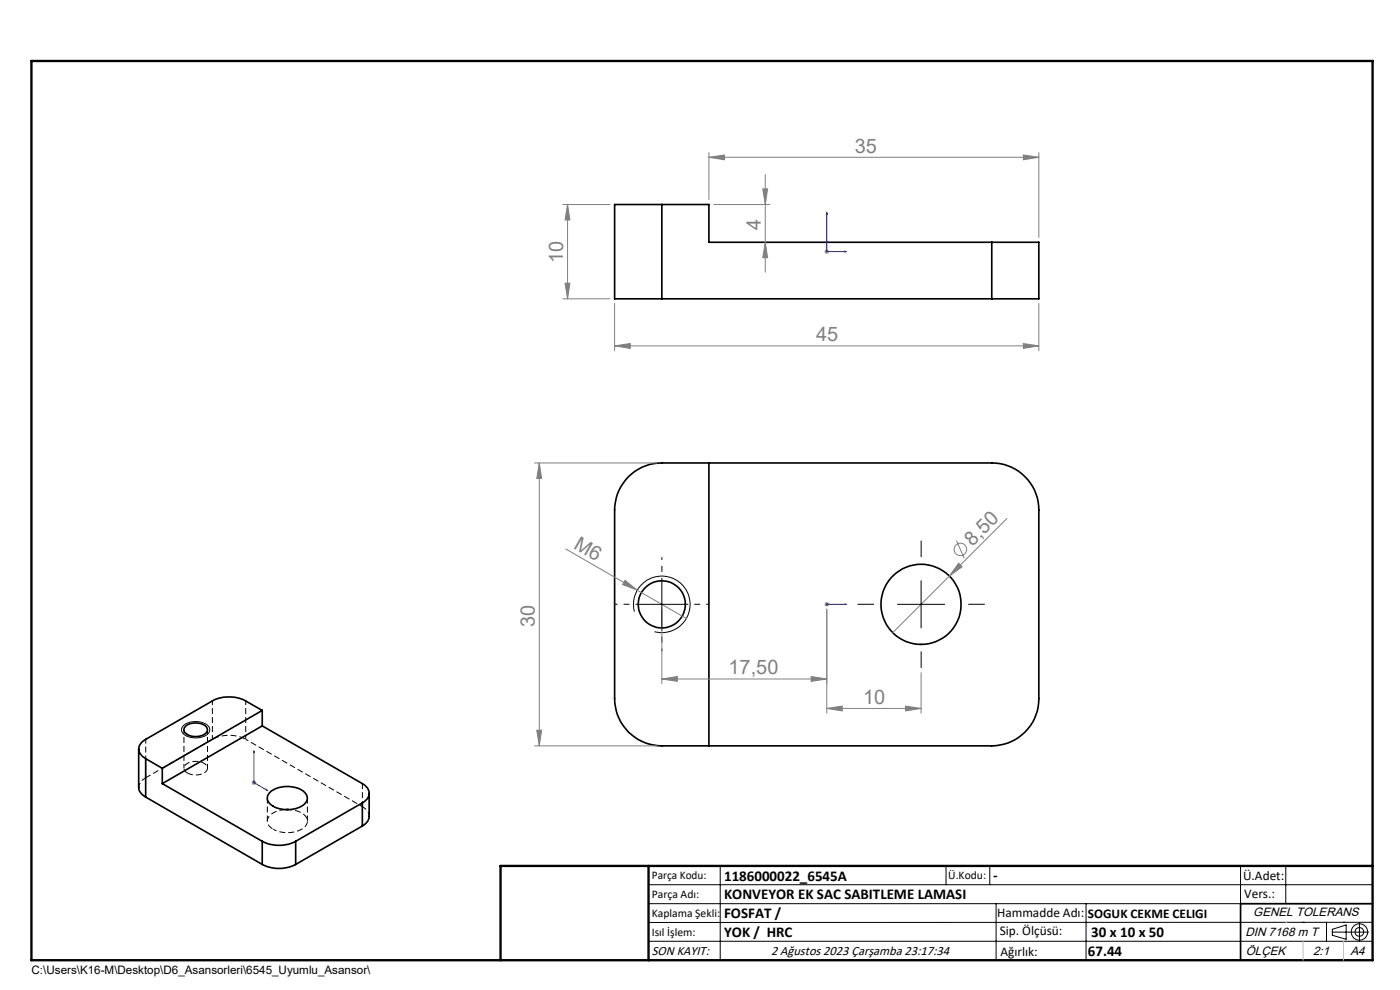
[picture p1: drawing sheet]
<svg xmlns="http://www.w3.org/2000/svg" width="297mm" height="210mm" viewBox="0 0 297 210" stroke-linecap="round" stroke-linejoin="round" font-family="sans-serif">
<g fill="none" stroke="#000" stroke-width=".35">
<path d="M140.4 43.4h-10v20h10M140.4 43.4h10v8h60M140.4 43.4v20M210.4 51.4h10v12h-10M210.4 51.4v12M140.4 63.4h70M150.4 98.2v60M133.3 101.1a9.9 9.9 0 0 1 7.1-2.9h70a10 10 0 0 1 10 10v40a10 10 0 0 1-10 10h-70a10 10 0 0 1-10-10v-40a9.9 9.9 0 0 1 2.9-7.1zM29.4 158.9v8.1a2.53 2.53 0 0 0 1.5 2.1M39.4 154a3.6 3.6 0 0 1 4.5 .3 1.31 1.31 0 0 1-1.3 1.8 2.99 2.99 0 0 1-3.5-1.1v-.5zM55.6 154l21.3 12.2a2.09 2.09 0 0 1 .7 3.5l-.7 .6M55.6 150.7l-3.5-2a7.8 7.8 0 0 0-7.1 0l-14.1 8.1a2.15 2.15 0 0 0-1.5 2.1 2.15 2.15 0 0 0 1.5 2"/>
<path d="M55.6 150.7v3.3M55.6 154l-21.2 12.2M55.6 150.7l-21.2 12.3M30.9 160.9v8.2M30.9 160.9l3.5 2.1M30.9 169.1l24.7 14.3M34.4 166.2l21.2 12.3M34.4 163v3.2M55.6 178.5a7.8 7.8 0 0 0 7.1 0M55.6 178.5v4.9M57.5 167.8a6.1 6.1 0 0 1 7.2 .3 1.76 1.76 0 0 1-.9 3 6 6 0 0 1-6.8-.9 1.68 1.68 0 0 1 .5-2.4zM60.7 171.7h.5"/>
<path d="M62.7 178.5v4.9M76.9 170.3l-14.2 8.2M76.9 170.3v4.9M76.9 175.2l-14.2 8.2M78.3 168.3v4.9a2.38 2.38 0 0 1-1.4 2M55.6 183.4a7.8 7.8 0 0 0 7.1 0M291.2 191.7h-28v12"/>
<circle cx="140.4" cy="128.2" r="5"/>
<circle cx="195.4" cy="128.2" r="8.5"/>
</g>
<path d="M58 175.9a6.2 6.2 0 0 0 6.8-.7 1.86 1.86 0 0 0-1.1-2.9l-1.1-.4-1.4-.2" fill="none" stroke="#000" stroke-width=".21" stroke-dasharray="1.3 .6" stroke-dashoffset=".5" stroke-linecap="butt"/>
<path d="M45.1 156.8a7.8 7.8 0 0 1 7 0M60.7 171.7a4.1 4.1 0 0 0-3.9 2.1 1.92 1.92 0 0 0 1.2 2.1" fill="none" stroke="#000" stroke-width=".21" stroke-dasharray="1.3 .6" stroke-dashoffset="-.2" stroke-linecap="butt"/>
<path d="M45.1 156.8l-14.2 8.2M56.7 169.3v4.9M65.2 174.2v-4.9M76.9 166.2v4.9" fill="none" stroke="#000" stroke-width=".21" stroke-dasharray="1.3 .6" stroke-dashoffset=".1" stroke-linecap="butt"/>
<path d="M29.5 167a2.45 2.45 0 0 1 1.4-2M76.9 171.1a2.55 2.55 0 0 1 1.4 2" fill="none" stroke="#000" stroke-width=".21" stroke-dasharray="1.3 .6" stroke-dashoffset=".3" stroke-linecap="butt"/>
<path d="M76.9 171.1l-24.8-14.3" fill="none" stroke="#000" stroke-width=".21" stroke-dasharray="1.3 .6" stroke-dashoffset=".6" stroke-linecap="butt"/>
<path d="M39 154.8v8.1M45.1 148.7v8.1M52.1 156.8v-8.1M30.9 165v-8.2M44 162.9v-8.1" fill="none" stroke="#000" stroke-width=".21" stroke-dasharray="1.3 .6" stroke-dashoffset=".4" stroke-linecap="butt"/>
<path d="M39.8 164a3.4 3.4 0 0 0 4.1-.7 1.46 1.46 0 0 0-1.5-1.7 2.98 2.98 0 0 0-3.3 1.1 1.11 1.11 0 0 0 .7 1.3" fill="none" stroke="#000" stroke-width=".21" stroke-dasharray="1.3 .6" stroke-linecap="butt"/>
<g fill="none" stroke="#808080" stroke-width=".21">
<path d="M150.4 33.4l3.3-.5v1zM150.4 32.4v10M150.4 33.4h70M162.3 37v20.7M217.1 32.9l3.3 .5-3.3 .5zM220.4 32.4v18M119.4 43.4h10M120.4 43.4v20M120.4 43.4l.5 3.3h-1zM151.4 43.4h11.9M161.8 40.1h1l-.5 3.3zM162.3 51.4l.5 3.3h-1z"/>
<path d="M174.9 53.4h1M175 53l.8 .7M175.4 52.9v1M175.8 53l-.8 .7M119.4 63.4h10M119.9 60.1h1l-.5 3.3zM130.4 73.4l3.3-.5v1zM130.4 64.4v10M130.4 73.4h90M217.1 72.9l3.3 .5-3.3 .5zM220.4 64.4v10M113.4 98.2h26"/>
<path d="M114.4 98.2l.5 3.3h-1zM114.4 98.2v60M120 116.4l15.2 8.8M202.9 114.7l1.6 3.7M203.4 119.5l.7 .7-2.7 2zM213.6 110l-24.2 24.2M132.6 123.1l2.6 2.1-3.1-1.2zM135.2 125.2l10.4 6M140.4 129.2v15.8M174.9 128.2h1M175 127.8l.8 .7M175.4 127.7v1"/>
<path d="M175.4 129.2v22.1M175.8 127.8l-.8 .7M113.4 158.2h26M113.9 154.9h1l-.5 3.3zM140.4 144l3.3-.5v1zM140.4 144h35M172.1 143.5l3.3 .5-3.3 .5zM175.4 150.3l3.3-.5v1zM175.4 150.3h20M192.1 149.8l3.3 .5-3.3 .5zM195.4 142.7v8.6M53.4 166h1"/>
<path d="M53.5 165.7l.7 .7M53.9 165.5v1M54.2 165.7l-.7 .7"/>
<circle cx="203.7" cy="116.5" r="1.33"/>
</g>
<g fill="none" stroke="#000" stroke-width=".21">
<path d="M134.6 129.7a6 6 0 0 1 5.2-7.5 6 6 0 0 1 6.6 6.5 6 6 0 0 1-7.5 5.3M135.4 128.2h10M140.4 123.2v10M190.4 128.2h10M195.4 123.2v10M38.9 153.9a4.2 4.2 0 0 1 5.4 .3 1.47 1.47 0 0 1-1.3 2.1 3.9 3.9 0 0 1-4.4-1l-.1-.7zM137.6 187.7h153.6M137.6 191.7h153.6M137.6 199.7h153.6M152.8 183.7v20M200.7 183.7v4M210 183.7v4"/>
<path d="M211.3 191.7v12M230.4 191.7v12M263.2 183.7v20M272.8 183.7v8M276.4 195.6h.1M281.4 195.6v4.1M282.6 197.7h7.8M282.6 197.1l3-.9v3l-3-.8zM285 195.6h.1M288.4 195.8v3.8M291.2 195.6l-153.6 .1"/>
<circle cx="288.4" cy="197.7" r="1.74"/>
<circle cx="288.4" cy="197.7" r=".93"/>
</g>
<path d="M175.4 45l.1 .5h-.2zM175.4 45v8.4h4.2M179.1 53.3l.5 .1-.5 .1zM175.3 128.2h.2zM175.4 128.2h.1M175.4 128.2h4.2M179.6 128.2h-.5h.5M53.9 159.2v6.8l2.9 1.7M53.9 159.2v.4l-.1-.1zM56.5 167.5l.3 .2-.3-.1z" fill="none" stroke="#00f" stroke-width=".21"/>
<path d="M195.4 118.2v-3.5M185.4 128.2h-3.5M195.4 138.2v3.5M205.4 128.2h3.5" fill="none" stroke="#000" stroke-width=".21" stroke-dasharray="15.2 1.3 1.3 1.3" stroke-linecap="butt"/>
<path d="M135.4 128.2h-5M140.4 123.2v-5M140.4 133.2v5M145.4 128.2h5" fill="none" stroke="#000" stroke-width=".21" stroke-dasharray="15.2 1.3 1.3 1.3" stroke-dashoffset="14.6" stroke-linecap="butt"/>
<path d="M106.2 203.7h185" fill="none" stroke="#000" stroke-width=".25"/>
<path d="M6.7 12.9h284.5v190.8h-284.5zM137.6 183.7v20M291.2 183.7h-185v20" fill="none" stroke="#000" stroke-width=".5"/>
<path d="M272.8 195.6h.1M276.4 199.7v4M285 199.7v4" fill="none" stroke="#c0c0c0" stroke-width=".21"/>
<g fill="#00f">
<path d="M179.1 128.2h.5zM175.3 128.2h.2z"/>
<path d="M179.1 53.3l.5 .1-.5 .1zM175.4 45l.1 .5h-.2z"/>
<path d="M56.5 167.5l.3 .2-.3-.1zM53.9 159.2v.4l-.1-.1z"/>
</g>
<g fill="#808080">
<path d="M132.6 123.1l2.6 2.1-3.1-1.2z"/>
<path d="M203.4 119.5l.7 .7-2.7 2z"/>
<path d="M192.1 149.8l3.3 .5-3.3 .5zM175.4 150.3l3.3-.5v1z"/>
<path d="M140.4 144l3.3-.5v1zM172.1 143.5l3.3 .5-3.3 .5z"/>
<path d="M150.4 33.4l3.3-.5v1zM217.1 32.9l3.3 .5-3.3 .5z"/>
<path d="M119.9 60.1h1l-.5 3.3zM120.4 43.4l.5 3.3h-1z"/>
<path d="M114.4 98.2l.5 3.3h-1zM113.9 154.9h1l-.5 3.3z"/>
<path d="M162.3 51.4l.5 3.3h-1zM161.8 40.1h1l-.5 3.3z"/>
<path d="M130.4 73.4l3.3-.5v1zM217.1 72.9l3.3 .5-3.3 .5z"/>
</g>
<g font-size="4.2" fill="#808080">
<text x="181.3" y="32.4">35</text>
<text x="161.4" y="48.8" transform="rotate(-90 161.4 48.8)">4</text>
<text x="119.5" y="55.7" transform="rotate(-90 119.5 55.7)">10</text>
<text x="173.2" y="72.4">45</text>
<text x="121.5" y="116.2" transform="rotate(30 121.5 116.2)">M6</text>
<text x="206.3" y="116" transform="rotate(-45 206.3 116)">8,50</text>
<text x="113.5" y="133" transform="rotate(-90 113.5 133)">30</text>
<text x="154.6" y="143">17,50</text>
<text x="183.1" y="149.3">10</text>
</g>
<g font-size="3.2">
<text x="153.6" y="186.8">1186000022_6545A</text>
<text x="153.6" y="190.8">KONVEYOR EK SAC SABITLEME LAMASI</text>
<text x="210.7" y="186.6">-</text>
<text x="153.6" y="194.8">FOSFAT /</text>
<text x="153.6" y="198.8">YOK / HRC</text>
<text x="230.8" y="202.8">67.44</text>
<text x="231.5" y="198.7">30 x 10 x 50</text>
</g>
<g font-size="2.8">
<text x="263.7" y="186.7">Ü.Adet:</text>
<text x="263.9" y="190.5">Vers.:</text>
<text x="211.5" y="194.5">Hammadde Adı:</text>
<text x="230.8" y="194.7">SOGUK CEKME CELIGI</text>
<text x="138.3" y="202.6">SON KAYIT:</text>
<text x="163.6" y="202.6">2 Ağustos 2023 Çarşamba 23:17:34</text>
<text x="212.1" y="198.4">Sip. Ölçüsü:</text>
<text x="212.2" y="202.7">Ağırlık:</text>
</g>
<g font-size="2.6">
<text x="265.9" y="194.4">GENEL TOLERANS</text>
<text x="264.2" y="198.5">DIN 7168 m T</text>
<text x="264.3" y="202.6">ÖLÇEK</text>
<text x="278.5" y="202.6">2:1</text>
<text x="286.5" y="202.6">A4</text>
</g>
<g font-size="2.5">
<text x="138.3" y="186.4">Parça Kodu:</text>
<text x="138.3" y="190.5">Parça Adı:</text>
<text x="201.2" y="186.5">Ü.Kodu:</text>
<text x="138.3" y="194.5">Kaplama Şekli:</text>
<text x="138.3" y="198.6">Isıl İşlem:</text>
<text x="6.7" y="206.7">C:\Users\K16-M\Desktop\D6_Asansorleri\6545_Uyumlu_Asansor\</text>
</g>
</svg>
